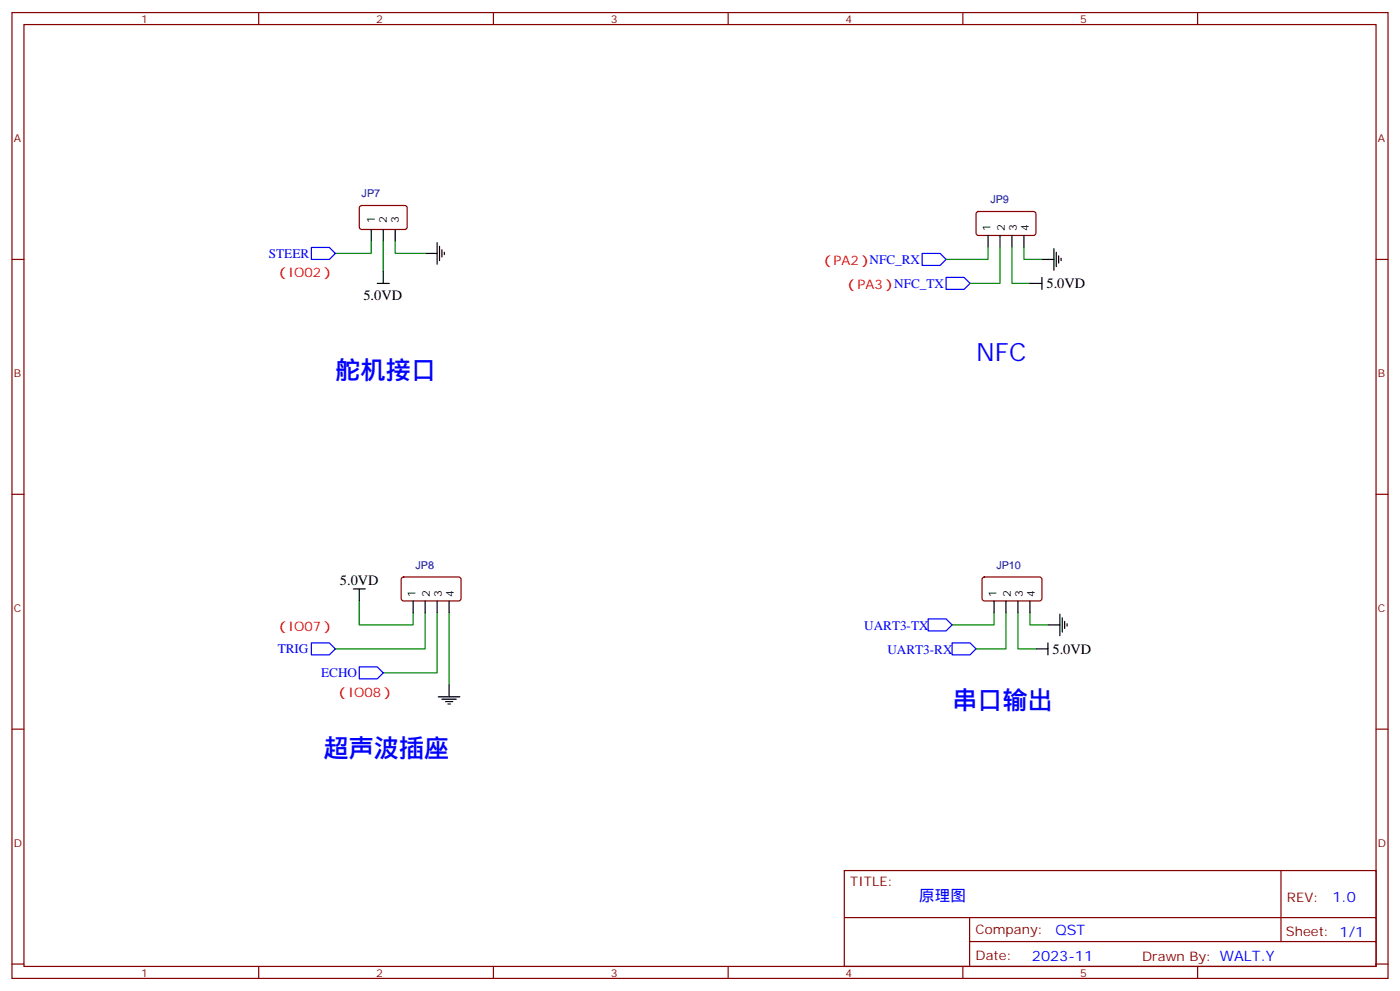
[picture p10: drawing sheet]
<svg xmlns="http://www.w3.org/2000/svg" width="412mm" height="292mm" viewBox="0 0 412 292" stroke-linecap="round" stroke-linejoin="round" font-family="sans-serif">
<g fill="none" stroke="#870000" stroke-width=".35">
<path d="M3.5 3.7h405.4v284.3h-405.4zM7.1 7.2h398.2v277.3h-398.2zM76.2 3.7v3.5M145.3 3.7v3.5M214.5 3.7v3.5M283.6 3.7v3.5M352.8 3.7v3.5M3.5 76.4h3.6M106.1 60.7l.4-.2 13 .1 .4 .6v5.9l-.7 .5-12.9-.1-.5-.6v-5.7zM287.7 62.5l.5-.2h16.5l.5 .7-.1 5.9-.7 .4h-16.5l-.4-.7v-5.6zM405.3 76.4h3.6M3.5 145.5h3.6"/>
<path d="M405.3 145.5h3.6M118.4 170.1l.5-.2h16.5l.4 .7v5.9l-.7 .4h-16.5l-.4-.7v-5.6zM289.5 170.1l.5-.2h16.5l.4 .7v5.9l-.7 .4h-16.5l-.4-.7v-5.6zM3.5 214.7h3.6M405.3 214.7h3.6M248.7 256.3h156.6v28.2h-156.6zM377.3 256.3v20.9M248.7 270.1h156.5M285.6 277.2h119.6M285.6 270.1v14.2M3.5 283.8h3.6M76.2 284.5v3.5"/>
<path d="M145.3 284.5v3.5M214.5 284.5v3.5M283.6 284.5v3.5M352.8 284.5v3.5M405.3 283.8h3.6"/>
</g>
<g fill="none" stroke="#008700" stroke-width=".35">
<path d="M109.4 71.1v3.5h-10.6M112.9 71.1v8.8M116.4 71.1v3.5h8.8M291 72.8v3.6h-12.3M294.6 72.8v10.6h-8.8M298.1 72.8v10.6h5.3M301.6 72.8v3.6h5.3M105.8 176.9v7.1h15.9v-3.6M125.2 180.4v10.6h-26.4M128.8 180.4v17.7h-15.9M132.3 180.4v21.2M292.8 180.4v3.6h-12.3"/>
<path d="M296.3 180.4v10.6h-8.8M299.9 180.4v10.6h5.3M303.4 180.4v3.6h5.3"/>
</g>
<path d="M91.7 72.8h5.3l1.8 1.8-1.8 1.8h-5.3zM271.6 74.6h5.3l1.8 1.8-1.8 1.7h-5.3zM278.7 81.7h5.3l1.8 1.7-1.8 1.8h-5.3zM91.7 189.3h5.3l1.8 1.7-1.8 1.8h-5.3zM105.8 196.3h5.3l1.8 1.8-1.8 1.7h-5.3zM273.4 182.2h5.3l1.8 1.8-1.8 1.7h-5.3zM280.5 189.3h5.3l1.7 1.7-1.7 1.8h-5.3z" fill="none" stroke="#00f" stroke-width=".35"/>
<g fill="none" stroke="#000" stroke-width=".35">
<path d="M109.4 67.6v3.5M112.9 67.6v3.5M112.9 79.9v3.5M116.4 67.6v3.5M125.2 74.6h3.6M128.8 71.4v6.4M129.5 72.5v4.2M130.2 73.6v2.1M130.9 74.3v.7M291 69.3v3.5M294.6 69.3v3.5M298.1 69.3v3.5"/>
<path d="M301.6 69.3v3.5M306.9 76.4h3.5M310.4 73.2v6.4M311.1 74.3v4.2M311.9 75.3v2.1M312.6 76v.7M111.1 83.4h3.6M303.4 83.4h3.5M306.9 81.7v3.5M104.1 173.4h3.5M105.8 173.4v3.5M121.7 176.9v3.5"/>
<path d="M125.2 176.9v3.5M128.8 176.9v3.5M132.3 176.9v3.5M292.8 176.9v3.5M296.3 176.9v3.5M299.9 176.9v3.5M303.4 176.9v3.5M305.2 191h3.5M308.7 189.3v3.5M308.7 184h3.5M312.2 180.8v6.3M312.9 181.9v4.2"/>
<path d="M313.6 182.9v2.1M314.3 183.6v.7M129.1 205.1h6.4M130.2 205.8h4.2M131.2 206.6h2.1M131.9 207.3h.7M132.3 201.6v3.5"/>
</g>
<g font-size="7.4" fill="#00f">
<text x="287.5" y="106.4">NFC</text>
<text x="98.8" y="111.7">舵机接口</text>
<text x="280.5" y="208.7">串口输出</text>
<text x="95.2" y="222.8">超声波插座</text>
</g>
<text font-size="4.6" fill="#00f" x="270.8" y="265.3">原理图</text>
<g font-size="4.2">
<text x="107.1" y="88.4">5.0VD</text>
<text x="308.3" y="84.8">5.0VD</text>
<text x="100.1" y="172.3">5.0VD</text>
<text x="310" y="192.4">5.0VD</text>
</g>
<g font-size="4.2" fill="#00f">
<text x="392.5" y="265.6">1.0</text>
<text x="310.9" y="275.1">QST</text>
<text x="304" y="282.9">2023-11</text>
</g>
<g font-size="3.9" fill="#00f">
<text x="79.2" y="75.9">STEER</text>
<text x="254.6" y="185.4">UART3-TX</text>
<text x="81.8" y="192.3">TRIG</text>
<text x="261.4" y="192.4">UART3-RX</text>
<text x="94.6" y="199.3">ECHO</text>
</g>
<g font-size="3.9" fill="#f00">
<text x="81.1" y="81.7">（IO02）</text>
<text x="241.7" y="78.1">（PA2）NFC_RX</text>
<text x="248.7" y="85.2">（PA3）NFC_TX</text>
<text x="81.1" y="185.7">（IO07）</text>
<text x="98.8" y="205.1">（IO08）</text>
</g>
<g font-size="3.9" fill="#800">
<text x="250.5" y="260.9">TITLE:</text>
<text x="379.1" y="265.6">REV:</text>
<text x="287.4" y="275.1">Company:</text>
<text x="378.7" y="275.7">Sheet: 1/1</text>
<text x="287.4" y="282.8">Date:</text>
<text x="336.4" y="282.8">Drawn By: WALT.Y</text>
</g>
<g font-size="3.2" fill="#800">
<text x="41.6" y="6.7">1</text>
<text x="110.8" y="6.7">2</text>
<text x="179.9" y="6.7">3</text>
<text x="249.1" y="6.7">4</text>
<text x="318.2" y="6.7">5</text>
<text x="4.1" y="41.8">A</text>
<text x="405.9" y="41.8">A</text>
<text x="4.1" y="110.9">B</text>
<text x="405.9" y="110.9">B</text>
<text x="4.1" y="180.1">C</text>
<text x="405.9" y="180.1">C</text>
<text x="4.1" y="249.2">D</text>
<text x="405.9" y="249.2">D</text>
<text x="41.6" y="287.5">1</text>
<text x="110.8" y="287.5">2</text>
<text x="179.9" y="287.5">3</text>
<text x="249.1" y="287.5">4</text>
<text x="318.2" y="287.5">5</text>
</g>
<g font-size="3.2" fill="#000080">
<text x="106.5" y="58">JP7</text>
<text x="291.7" y="59.9">JP9</text>
<text x="122.4" y="167.5">JP8</text>
<text x="293.5" y="167.5">JP10</text>
</g>
<g font-size="3.2">
<text x="110.4" y="65.8" transform="rotate(-90 110.4 65.8)">1</text>
<text x="113.9" y="65.8" transform="rotate(-90 113.9 65.8)">2</text>
<text x="117.5" y="65.8" transform="rotate(-90 117.5 65.8)">3</text>
<text x="291.7" y="68" transform="rotate(-90 291.7 68)">1</text>
<text x="296" y="68" transform="rotate(-90 296 68)">2</text>
<text x="299.5" y="68" transform="rotate(-90 299.5 68)">3</text>
<text x="303" y="68" transform="rotate(-90 303 68)">4</text>
<text x="122.4" y="175.6" transform="rotate(-90 122.4 175.6)">1</text>
<text x="126.6" y="175.6" transform="rotate(-90 126.6 175.6)">2</text>
<text x="130.2" y="175.6" transform="rotate(-90 130.2 175.6)">3</text>
<text x="133.7" y="175.6" transform="rotate(-90 133.7 175.6)">4</text>
<text x="293.5" y="175.6" transform="rotate(-90 293.5 175.6)">1</text>
<text x="297.7" y="175.6" transform="rotate(-90 297.7 175.6)">2</text>
<text x="301.3" y="175.6" transform="rotate(-90 301.3 175.6)">3</text>
<text x="304.8" y="175.6" transform="rotate(-90 304.8 175.6)">4</text>
</g>
</svg>
